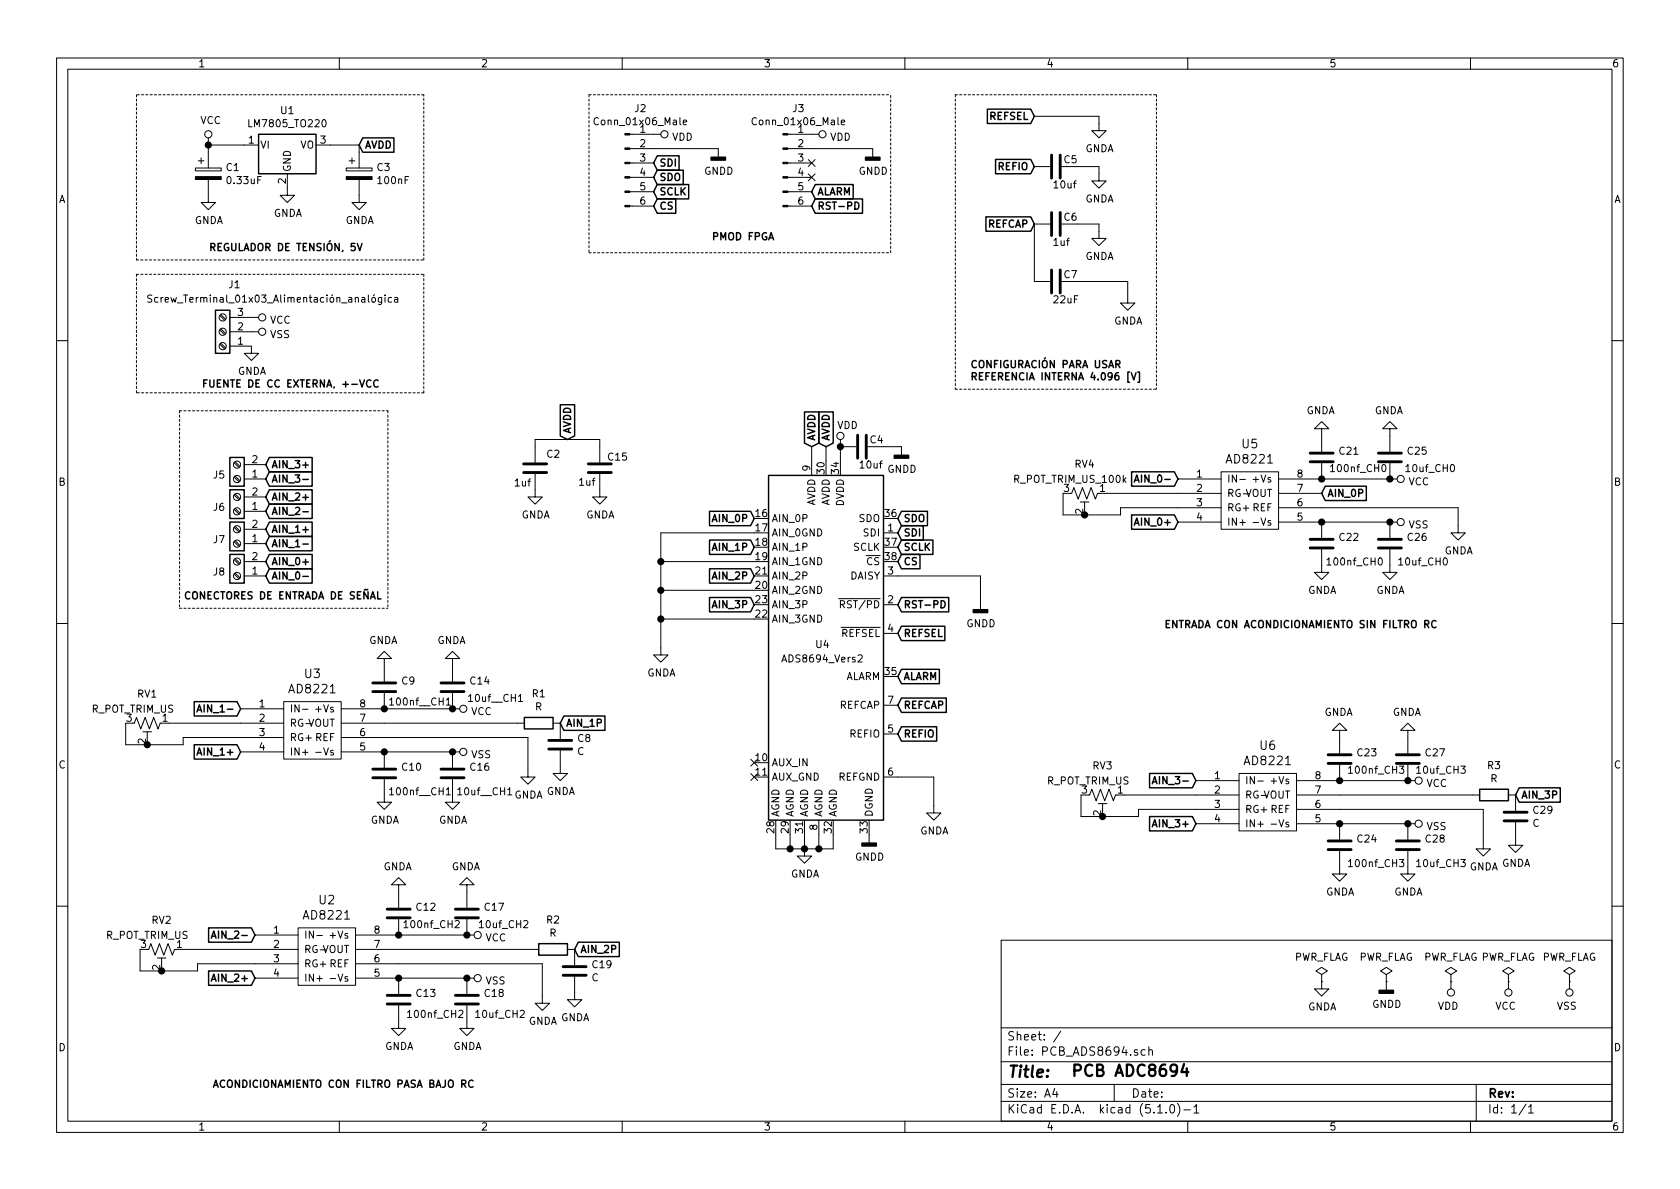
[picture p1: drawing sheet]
EESchema Schematic File Version 4
EELAYER 29 0
EELAYER END
$Descr A4 11693 8268
encoding utf-8
Sheet 1 1
Title ""
Date ""
Rev ""
Comp ""
Comment1 ""
Comment2 ""
Comment3 ""
Comment4 ""
$EndDescr
$Comp
L Regulator_Linear:LM7805_TO220 U1
U 1 1
P 2000 1000
F 0 "U1" H 2000 1242 50  0000 C CNN
F 1 "LM7805_TO220" H 2000 1151 50  0000 C CNN
F 2 "Package_TO_SOT_THT:TO-220-3_Vertical" H 2000 1225 50  0001 C CIN
F 3 "http://www.fairchildsemi.com/ds/LM/LM7805.pdf" H 2000 950 50  0001 C CNN
	1    2000 1000
	1    0    0    -1  
$EndComp
$Comp
L Device:CP C1
U 1 1
P 1450 1200
F 0 "C1" H 1568 1246 50  0000 L CNN
F 1 "0.33uF" H 1568 1155 50  0000 L CNN
F 2 "Capacitor_THT:CP_Radial_D5.0mm_P2.00mm" H 1488 1050 50  0001 C CNN
F 3 "~" H 1450 1200 50  0001 C CNN
	1    1450 1200
	1    0    0    -1  
$EndComp
$Comp
L Device:CP C3
U 1 1
P 2500 1200
F 0 "C3" H 2618 1246 50  0000 L CNN
F 1 "100nF" H 2618 1155 50  0000 L CNN
F 2 "Capacitor_THT:C_Disc_D5.0mm_W2.5mm_P5.00mm" H 2538 1050 50  0001 C CNN
F 3 "~" H 2500 1200 50  0001 C CNN
	1    2500 1200
	1    0    0    -1  
$EndComp
Wire Wire Line
	1700 1000 1450 1000
Wire Wire Line
	1450 1000 1450 1050
Wire Wire Line
	2300 1000 2500 1000
Wire Wire Line
	2500 1000 2500 1050
Text GLabel 6250 4400 2    50   Input ~ 10
REFSEL
Text GLabel 6250 4700 2    50   Input ~ 10
ALARM
Text GLabel 6250 4900 2    50   Input ~ 10
REFCAP
Text GLabel 6250 5100 2    50   Input ~ 10
REFIO
Text GLabel 6250 4200 2    50   Input ~ 10
RST-PD
Text GLabel 6250 3900 2    50   Input ~ 10
CS
Text GLabel 6250 3800 2    50   Input ~ 10
SCLK
Text GLabel 6250 3700 2    50   Input ~ 10
SDI
Text GLabel 6250 3600 2    50   Input ~ 10
SDO
Text GLabel 5250 3800 0    50   Input ~ 10
AIN_1P
Text GLabel 5250 4000 0    50   Input ~ 10
AIN_2P
Text GLabel 5250 4200 0    50   Input ~ 10
AIN_3P
Text GLabel 7200 800  0    50   Input ~ 10
REFSEL
Text GLabel 7200 1150 0    50   Input ~ 10
REFIO
Text GLabel 7200 1550 0    50   Input ~ 10
REFCAP
Wire Wire Line
	7200 1550 7200 1950
Text Notes 6750 2650 0    50   ~ 10
CONFIGURACIÓN PARA USAR\nREFERENCIA INTERNA 4.096 [V]\n
Text Notes 4950 1675 0    50   ~ 10
PMOD FPGA
Wire Notes Line
	950  1800 2950 1800
Wire Notes Line
	2950 1800 2950 650 
Wire Notes Line
	2950 650  950  650 
Text Notes 1450 1750 0    50   ~ 10
REGULADOR DE TENSIÓN, 5V\n
Text Notes 7450 7500 0    79   ~ 16
PCB ADC8694 
Wire Notes Line
	950  650  950  1800
Text Notes 1400 2700 0    50   ~ 10
FUENTE DE CC EXTERNA, +-VCC
Wire Notes Line
	6650 650  8050 650 
$Comp
L power:GNDA #PWR0101
U 1 1
P 6500 5600
F 0 "#PWR0101" H 6500 5350 50  0001 C CNN
F 1 "GNDA" H 6505 5427 50  0000 C CNN
F 2 "" H 6500 5600 50  0001 C CNN
F 3 "" H 6500 5600 50  0001 C CNN
	1    6500 5600
	1    0    0    -1  
$EndComp
Wire Wire Line
	6500 5600 6500 5400
Wire Wire Line
	6500 5400 6250 5400
$Comp
L power:GNDA #PWR0102
U 1 1
P 7850 2050
F 0 "#PWR0102" H 7850 1800 50  0001 C CNN
F 1 "GNDA" H 7855 1877 50  0000 C CNN
F 2 "" H 7850 2050 50  0001 C CNN
F 3 "" H 7850 2050 50  0001 C CNN
	1    7850 2050
	1    0    0    -1  
$EndComp
$Comp
L power:GNDA #PWR0103
U 1 1
P 7650 1600
F 0 "#PWR0103" H 7650 1350 50  0001 C CNN
F 1 "GNDA" H 7655 1427 50  0000 C CNN
F 2 "" H 7650 1600 50  0001 C CNN
F 3 "" H 7650 1600 50  0001 C CNN
	1    7650 1600
	1    0    0    -1  
$EndComp
$Comp
L power:GNDA #PWR0104
U 1 1
P 7650 1200
F 0 "#PWR0104" H 7650 950 50  0001 C CNN
F 1 "GNDA" H 7655 1027 50  0000 C CNN
F 2 "" H 7650 1200 50  0001 C CNN
F 3 "" H 7650 1200 50  0001 C CNN
	1    7650 1200
	1    0    0    -1  
$EndComp
Wire Wire Line
	7650 1200 7650 1150
Wire Wire Line
	7650 1150 7500 1150
Wire Wire Line
	7650 1600 7650 1550
Wire Wire Line
	7650 1550 7500 1550
$Comp
L power:GNDA #PWR0105
U 1 1
P 7650 850
F 0 "#PWR0105" H 7650 600 50  0001 C CNN
F 1 "GNDA" H 7655 677 50  0000 C CNN
F 2 "" H 7650 850 50  0001 C CNN
F 3 "" H 7650 850 50  0001 C CNN
	1    7650 850 
	1    0    0    -1  
$EndComp
Wire Wire Line
	7650 850  7650 800 
Wire Wire Line
	7200 800  7650 800 
$Comp
L power:GNDA #PWR0107
U 1 1
P 1750 2400
F 0 "#PWR0107" H 1750 2150 50  0001 C CNN
F 1 "GNDA" H 1755 2227 50  0000 C CNN
F 2 "" H 1750 2400 50  0001 C CNN
F 3 "" H 1750 2400 50  0001 C CNN
	1    1750 2400
	1    0    0    -1  
$EndComp
$Comp
L power:GNDA #PWR0108
U 1 1
P 1450 1350
F 0 "#PWR0108" H 1450 1100 50  0001 C CNN
F 1 "GNDA" H 1455 1177 50  0000 C CNN
F 2 "" H 1450 1350 50  0001 C CNN
F 3 "" H 1450 1350 50  0001 C CNN
	1    1450 1350
	1    0    0    -1  
$EndComp
$Comp
L power:GNDA #PWR0109
U 1 1
P 2000 1300
F 0 "#PWR0109" H 2000 1050 50  0001 C CNN
F 1 "GNDA" H 2005 1127 50  0000 C CNN
F 2 "" H 2000 1300 50  0001 C CNN
F 3 "" H 2000 1300 50  0001 C CNN
	1    2000 1300
	1    0    0    -1  
$EndComp
$Comp
L power:GNDA #PWR0110
U 1 1
P 2500 1350
F 0 "#PWR0110" H 2500 1100 50  0001 C CNN
F 1 "GNDA" H 2505 1177 50  0000 C CNN
F 2 "" H 2500 1350 50  0001 C CNN
F 3 "" H 2500 1350 50  0001 C CNN
	1    2500 1350
	1    0    0    -1  
$EndComp
$Comp
L power:GNDA #PWR0113
U 1 1
P 4600 4500
F 0 "#PWR0113" H 4600 4250 50  0001 C CNN
F 1 "GNDA" H 4605 4327 50  0000 C CNN
F 2 "" H 4600 4500 50  0001 C CNN
F 3 "" H 4600 4500 50  0001 C CNN
	1    4600 4500
	1    0    0    -1  
$EndComp
Wire Wire Line
	4600 4300 4600 4500
Wire Wire Line
	4600 4300 5250 4300
Wire Wire Line
	5250 4100 4600 4100
Wire Wire Line
	4600 4100 4600 4300
Connection ~ 4600 4300
Wire Wire Line
	4600 3900 4600 4100
Connection ~ 4600 4100
Wire Wire Line
	5250 3700 4600 3700
$Comp
L power:GNDD #PWR0119
U 1 1
P 6050 5800
F 0 "#PWR0119" H 6050 5550 50  0001 C CNN
F 1 "GNDD" H 6054 5645 50  0000 C CNN
F 2 "" H 6050 5800 50  0001 C CNN
F 3 "" H 6050 5800 50  0001 C CNN
	1    6050 5800
	1    0    0    -1  
$EndComp
Text GLabel 9200 3425 2    50   Input ~ 10
AIN_0P
Text GLabel 8200 3625 0    50   Input ~ 10
AIN_0+
Text GLabel 8200 3325 0    50   Input ~ 10
AIN_0-
$Comp
L Device:R_POT_TRIM_US RV4
U 1 1
P 7550 3425
F 0 "RV4" V 7345 3425 50  0000 C CNN
F 1 "R_POT_TRIM_US_100k" V 7450 3325 50  0000 C CNN
F 2 "Potentiometer_THT:Potentiometer_Bourns_3266Y_Vertical" H 7550 3425 50  0001 C CNN
F 3 "~" H 7550 3425 50  0001 C CNN
	1    7550 3425
	0    1    1    0   
$EndComp
Wire Wire Line
	7700 3425 8200 3425
Wire Wire Line
	7550 3575 7400 3575
Wire Wire Line
	7400 3575 7400 3425
Wire Wire Line
	7550 3575 7800 3575
Wire Wire Line
	7800 3575 7800 3525
Wire Wire Line
	7800 3525 8200 3525
Connection ~ 7550 3575
$Comp
L Amplifier_Instrumentation:AD8221 U3
U 1 1
P 2175 5075
F 0 "U3" H 2175 5472 60  0000 C CNN
F 1 "AD8221" H 2175 5366 60  0000 C CNN
F 2 "Package_SO:MSOP-8_3x3mm_P0.65mm" H 2175 5075 50  0001 C CNN
F 3 "" H 2175 5075 50  0001 C CNN
	1    2175 5075
	1    0    0    -1  
$EndComp
Connection ~ 7675 5675
Wire Wire Line
	7925 5625 8325 5625
Wire Wire Line
	7925 5675 7925 5625
Wire Wire Line
	7675 5675 7925 5675
Wire Wire Line
	7525 5675 7525 5525
Wire Wire Line
	7675 5675 7525 5675
Wire Wire Line
	7825 5525 8325 5525
$Comp
L Device:R_POT_TRIM_US RV3
U 1 1
P 7675 5525
F 0 "RV3" V 7470 5525 50  0000 C CNN
F 1 "R_POT_TRIM_US" V 7575 5425 50  0000 C CNN
F 2 "Potentiometer_THT:Potentiometer_Bourns_3266Y_Vertical" H 7675 5525 50  0001 C CNN
F 3 "~" H 7675 5525 50  0001 C CNN
	1    7675 5525
	0    1    1    0   
$EndComp
Text GLabel 8325 5425 0    50   Input ~ 10
AIN_3-
Text GLabel 8325 5725 0    50   Input ~ 10
AIN_3+
Connection ~ 1125 6750
Wire Wire Line
	1375 6700 1775 6700
Wire Wire Line
	1375 6750 1375 6700
Wire Wire Line
	1125 6750 1375 6750
Wire Wire Line
	975  6750 975  6600
Wire Wire Line
	1125 6750 975  6750
Wire Wire Line
	1275 6600 1775 6600
$Comp
L Device:R_POT_TRIM_US RV2
U 1 1
P 1125 6600
F 0 "RV2" V 920 6600 50  0000 C CNN
F 1 "R_POT_TRIM_US" V 1025 6500 50  0000 C CNN
F 2 "Potentiometer_THT:Potentiometer_Bourns_3266Y_Vertical" H 1125 6600 50  0001 C CNN
F 3 "~" H 1125 6600 50  0001 C CNN
	1    1125 6600
	0    1    1    0   
$EndComp
Text GLabel 1775 6500 0    50   Input ~ 10
AIN_2-
Text GLabel 1775 6800 0    50   Input ~ 10
AIN_2+
Connection ~ 1025 5175
Wire Wire Line
	1275 5125 1675 5125
Wire Wire Line
	1275 5175 1275 5125
Wire Wire Line
	1025 5175 1275 5175
Wire Wire Line
	875  5175 875  5025
Wire Wire Line
	1025 5175 875  5175
Wire Wire Line
	1175 5025 1675 5025
$Comp
L Device:R_POT_TRIM_US RV1
U 1 1
P 1025 5025
F 0 "RV1" V 820 5025 50  0000 C CNN
F 1 "R_POT_TRIM_US" V 925 4925 50  0000 C CNN
F 2 "Potentiometer_THT:Potentiometer_Bourns_3266Y_Vertical" H 1025 5025 50  0001 C CNN
F 3 "~" H 1025 5025 50  0001 C CNN
	1    1025 5025
	0    1    1    0   
$EndComp
Text GLabel 1675 4925 0    50   Input ~ 10
AIN_1-
Text GLabel 1675 5225 0    50   Input ~ 10
AIN_1+
$Comp
L power:GNDA #PWR0117
U 1 1
P 3675 5350
F 0 "#PWR0117" H 3675 5100 50  0001 C CNN
F 1 "GNDA" H 3680 5177 50  0000 C CNN
F 2 "" H 3675 5350 50  0001 C CNN
F 3 "" H 3675 5350 50  0001 C CNN
	1    3675 5350
	1    0    0    -1  
$EndComp
Text Notes 8100 4375 0    50   ~ 10
ENTRADA CON ACONDICIONAMIENTO SIN FILTRO RC\n
Text Notes 1275 4175 0    50   ~ 10
CONECTORES DE ENTRADA DE SEÑAL
$Comp
L power:PWR_FLAG #FLG0101
U 1 1
P 10100 6825
F 0 "#FLG0101" H 10100 6900 50  0001 C CNN
F 1 "PWR_FLAG" H 10100 6998 50  0000 C CNN
F 2 "" H 10100 6825 50  0001 C CNN
F 3 "~" H 10100 6825 50  0001 C CNN
	1    10100 6825
	1    0    0    -1  
$EndComp
$Comp
L power:PWR_FLAG #FLG0103
U 1 1
P 9650 6825
F 0 "#FLG0103" H 9650 6900 50  0001 C CNN
F 1 "PWR_FLAG" H 9650 6998 50  0000 C CNN
F 2 "" H 9650 6825 50  0001 C CNN
F 3 "~" H 9650 6825 50  0001 C CNN
	1    9650 6825
	1    0    0    -1  
$EndComp
$Comp
L power:PWR_FLAG #FLG0104
U 1 1
P 9200 6825
F 0 "#FLG0104" H 9200 6900 50  0001 C CNN
F 1 "PWR_FLAG" H 9200 6998 50  0000 C CNN
F 2 "" H 9200 6825 50  0001 C CNN
F 3 "~" H 9200 6825 50  0001 C CNN
	1    9200 6825
	1    0    0    -1  
$EndComp
$Comp
L power:GNDA #PWR0123
U 1 1
P 9200 6825
F 0 "#PWR0123" H 9200 6575 50  0001 C CNN
F 1 "GNDA" H 9205 6652 50  0000 C CNN
F 2 "" H 9200 6825 50  0001 C CNN
F 3 "" H 9200 6825 50  0001 C CNN
	1    9200 6825
	1    0    0    -1  
$EndComp
$Comp
L power:GNDD #PWR0124
U 1 1
P 9650 6825
F 0 "#PWR0124" H 9650 6575 50  0001 C CNN
F 1 "GNDD" H 9654 6670 50  0000 C CNN
F 2 "" H 9650 6825 50  0001 C CNN
F 3 "" H 9650 6825 50  0001 C CNN
	1    9650 6825
	1    0    0    -1  
$EndComp
$Comp
L power:VDD #PWR0125
U 1 1
P 10100 6825
F 0 "#PWR0125" H 10100 6675 50  0001 C CNN
F 1 "VDD" H 10118 6998 50  0000 C CNN
F 2 "" H 10100 6825 50  0001 C CNN
F 3 "" H 10100 6825 50  0001 C CNN
	1    10100 6825
	-1   0    0    1   
$EndComp
$Comp
L power:VDD #PWR09
U 1 1
P 5850 3100
F 0 "#PWR09" H 5850 2950 50  0001 C CNN
F 1 "VDD" H 5900 3250 50  0000 C CNN
F 2 "" H 5850 3100 50  0001 C CNN
F 3 "" H 5850 3100 50  0001 C CNN
	1    5850 3100
	1    0    0    -1  
$EndComp
Text GLabel 2500 1000 2    50   Input ~ 10
AVDD
Text GLabel 5650 3100 1    50   Input ~ 10
AVDD
$Comp
L power:VCC #PWR0121
U 1 1
P 1450 1000
F 0 "#PWR0121" H 1450 850 50  0001 C CNN
F 1 "VCC" H 1467 1173 50  0000 C CNN
F 2 "" H 1450 1000 50  0001 C CNN
F 3 "" H 1450 1000 50  0001 C CNN
	1    1450 1000
	1    0    0    -1  
$EndComp
Connection ~ 1450 1000
$Comp
L power:VCC #PWR0122
U 1 1
P 1750 2200
F 0 "#PWR0122" H 1750 2050 50  0001 C CNN
F 1 "VCC" V 1767 2328 50  0000 L CNN
F 2 "" H 1750 2200 50  0001 C CNN
F 3 "" H 1750 2200 50  0001 C CNN
	1    1750 2200
	0    1    1    0   
$EndComp
$Comp
L power:VSS #PWR0127
U 1 1
P 1750 2300
F 0 "#PWR0127" H 1750 2150 50  0001 C CNN
F 1 "VSS" V 1767 2428 50  0000 L CNN
F 2 "" H 1750 2300 50  0001 C CNN
F 3 "" H 1750 2300 50  0001 C CNN
	1    1750 2300
	0    1    1    0   
$EndComp
$Comp
L power:VSS #PWR0128
U 1 1
P 3150 5225
F 0 "#PWR0128" H 3150 5075 50  0001 C CNN
F 1 "VSS" V 3167 5353 50  0000 L CNN
F 2 "" H 3150 5225 50  0001 C CNN
F 3 "" H 3150 5225 50  0001 C CNN
	1    3150 5225
	0    1    1    0   
$EndComp
$Comp
L power:VCC #PWR0132
U 1 1
P 3150 4925
F 0 "#PWR0132" H 3150 4775 50  0001 C CNN
F 1 "VCC" V 3167 5053 50  0000 L CNN
F 2 "" H 3150 4925 50  0001 C CNN
F 3 "" H 3150 4925 50  0001 C CNN
	1    3150 4925
	0    1    1    0   
$EndComp
$Comp
L power:VCC #PWR0126
U 1 1
P 10500 6825
F 0 "#PWR0126" H 10500 6675 50  0001 C CNN
F 1 "VCC" H 10518 6998 50  0000 C CNN
F 2 "" H 10500 6825 50  0001 C CNN
F 3 "" H 10500 6825 50  0001 C CNN
	1    10500 6825
	-1   0    0    1   
$EndComp
$Comp
L power:PWR_FLAG #FLG0102
U 1 1
P 10500 6825
F 0 "#FLG0102" H 10500 6900 50  0001 C CNN
F 1 "PWR_FLAG" H 10500 6998 50  0000 C CNN
F 2 "" H 10500 6825 50  0001 C CNN
F 3 "~" H 10500 6825 50  0001 C CNN
	1    10500 6825
	1    0    0    -1  
$EndComp
$Comp
L power:PWR_FLAG #FLG0105
U 1 1
P 10925 6825
F 0 "#FLG0105" H 10925 6900 50  0001 C CNN
F 1 "PWR_FLAG" H 10925 6998 50  0000 C CNN
F 2 "" H 10925 6825 50  0001 C CNN
F 3 "~" H 10925 6825 50  0001 C CNN
	1    10925 6825
	1    0    0    -1  
$EndComp
$Comp
L power:VSS #PWR0136
U 1 1
P 10925 6825
F 0 "#PWR0136" H 10925 6675 50  0001 C CNN
F 1 "VSS" H 10943 6998 50  0000 C CNN
F 2 "" H 10925 6825 50  0001 C CNN
F 3 "" H 10925 6825 50  0001 C CNN
	1    10925 6825
	-1   0    0    1   
$EndComp
Wire Wire Line
	5250 3900 4600 3900
Connection ~ 4600 3900
Wire Wire Line
	4600 3700 4600 3900
Text GLabel 5250 3600 0    50   Input ~ 10
AIN_0P
$Comp
L Device:C C9
U 1 1
P 2675 4775
F 0 "C9" H 2790 4821 50  0000 L CNN
F 1 "100nf__CH1" H 2700 4675 50  0000 L CNN
F 2 "Capacitor_SMD:C_0603_1608Metric" H 2713 4625 50  0001 C CNN
F 3 "~" H 2675 4775 50  0001 C CNN
	1    2675 4775
	1    0    0    -1  
$EndComp
$Comp
L Device:C C10
U 1 1
P 2675 5375
F 0 "C10" H 2790 5421 50  0000 L CNN
F 1 "100nf__CH1" H 2700 5250 50  0000 L CNN
F 2 "Capacitor_SMD:C_0603_1608Metric" H 2713 5225 50  0001 C CNN
F 3 "~" H 2675 5375 50  0001 C CNN
	1    2675 5375
	1    0    0    -1  
$EndComp
$Comp
L power:GNDA #PWR04
U 1 1
P 3900 5325
F 0 "#PWR04" H 3900 5075 50  0001 C CNN
F 1 "GNDA" H 3905 5152 50  0000 C CNN
F 2 "" H 3900 5325 50  0001 C CNN
F 3 "" H 3900 5325 50  0001 C CNN
	1    3900 5325
	1    0    0    -1  
$EndComp
$Comp
L Device:C C8
U 1 1
P 3900 5175
F 0 "C8" H 4015 5221 50  0000 L CNN
F 1 "C" H 4015 5130 50  0000 L CNN
F 2 "Capacitor_THT:C_Disc_D5.0mm_W2.5mm_P5.00mm" H 3938 5025 50  0001 C CNN
F 3 "~" H 3900 5175 50  0001 C CNN
	1    3900 5175
	1    0    0    -1  
$EndComp
$Comp
L Device:R R1
U 1 1
P 3750 5025
F 0 "R1" V 3543 5025 50  0000 C CNN
F 1 "R" V 3634 5025 50  0000 C CNN
F 2 "Resistor_THT:R_Axial_DIN0207_L6.3mm_D2.5mm_P10.16mm_Horizontal" V 3680 5025 50  0001 C CNN
F 3 "~" H 3750 5025 50  0001 C CNN
	1    3750 5025
	0    1    1    0   
$EndComp
Text GLabel 3900 5025 2    50   Input ~ 10
AIN_1P
$Comp
L power:GNDA #PWR03
U 1 1
P 2675 5525
F 0 "#PWR03" H 2675 5275 50  0001 C CNN
F 1 "GNDA" H 2680 5352 50  0000 C CNN
F 2 "" H 2675 5525 50  0001 C CNN
F 3 "" H 2675 5525 50  0001 C CNN
	1    2675 5525
	1    0    0    -1  
$EndComp
$Comp
L power:GNDA #PWR02
U 1 1
P 2675 4625
F 0 "#PWR02" H 2675 4375 50  0001 C CNN
F 1 "GNDA" H 2680 4452 50  0000 C CNN
F 2 "" H 2675 4625 50  0001 C CNN
F 3 "" H 2675 4625 50  0001 C CNN
	1    2675 4625
	-1   0    0    1   
$EndComp
$Comp
L power:GNDA #PWR014
U 1 1
P 4175 3400
F 0 "#PWR014" H 4175 3150 50  0001 C CNN
F 1 "GNDA" H 4180 3227 50  0000 C CNN
F 2 "" H 4175 3400 50  0001 C CNN
F 3 "" H 4175 3400 50  0001 C CNN
	1    4175 3400
	1    0    0    -1  
$EndComp
$Comp
L Device:C C14
U 1 1
P 3150 4775
F 0 "C14" H 3265 4821 50  0000 L CNN
F 1 "10uf__CH1" H 3250 4700 50  0000 L CNN
F 2 "Capacitor_THT:CP_Radial_D5.0mm_P2.00mm" H 3188 4625 50  0001 C CNN
F 3 "~" H 3150 4775 50  0001 C CNN
	1    3150 4775
	1    0    0    -1  
$EndComp
$Comp
L power:GNDA #PWR08
U 1 1
P 3150 4625
F 0 "#PWR08" H 3150 4375 50  0001 C CNN
F 1 "GNDA" H 3155 4452 50  0000 C CNN
F 2 "" H 3150 4625 50  0001 C CNN
F 3 "" H 3150 4625 50  0001 C CNN
	1    3150 4625
	-1   0    0    1   
$EndComp
Wire Wire Line
	2675 4925 3150 4925
Connection ~ 2675 4925
Connection ~ 3150 4925
$Comp
L Device:C C16
U 1 1
P 3150 5375
F 0 "C16" H 3265 5421 50  0000 L CNN
F 1 "10uf__CH1" H 3175 5250 50  0000 L CNN
F 2 "Capacitor_THT:CP_Radial_D5.0mm_P2.00mm" H 3188 5225 50  0001 C CNN
F 3 "~" H 3150 5375 50  0001 C CNN
	1    3150 5375
	1    0    0    -1  
$EndComp
Wire Wire Line
	2675 5225 3150 5225
Connection ~ 2675 5225
Connection ~ 3150 5225
$Comp
L power:GNDA #PWR010
U 1 1
P 3150 5525
F 0 "#PWR010" H 3150 5275 50  0001 C CNN
F 1 "GNDA" H 3155 5352 50  0000 C CNN
F 2 "" H 3150 5525 50  0001 C CNN
F 3 "" H 3150 5525 50  0001 C CNN
	1    3150 5525
	1    0    0    -1  
$EndComp
Wire Wire Line
	3675 5125 3675 5350
Wire Wire Line
	2675 5125 3675 5125
Wire Wire Line
	2675 5025 3600 5025
$Comp
L Amplifier_Instrumentation:AD8221 U2
U 1 1
P 2275 6650
F 0 "U2" H 2275 7047 60  0000 C CNN
F 1 "AD8221" H 2275 6941 60  0000 C CNN
F 2 "Package_SO:MSOP-8_3x3mm_P0.65mm" H 2275 6650 50  0001 C CNN
F 3 "" H 2275 6650 50  0001 C CNN
	1    2275 6650
	1    0    0    -1  
$EndComp
$Comp
L power:GNDA #PWR016
U 1 1
P 3775 6925
F 0 "#PWR016" H 3775 6675 50  0001 C CNN
F 1 "GNDA" H 3780 6752 50  0000 C CNN
F 2 "" H 3775 6925 50  0001 C CNN
F 3 "" H 3775 6925 50  0001 C CNN
	1    3775 6925
	1    0    0    -1  
$EndComp
$Comp
L power:VSS #PWR013
U 1 1
P 3250 6800
F 0 "#PWR013" H 3250 6650 50  0001 C CNN
F 1 "VSS" V 3267 6928 50  0000 L CNN
F 2 "" H 3250 6800 50  0001 C CNN
F 3 "" H 3250 6800 50  0001 C CNN
	1    3250 6800
	0    1    1    0   
$EndComp
$Comp
L power:VCC #PWR012
U 1 1
P 3250 6500
F 0 "#PWR012" H 3250 6350 50  0001 C CNN
F 1 "VCC" V 3267 6628 50  0000 L CNN
F 2 "" H 3250 6500 50  0001 C CNN
F 3 "" H 3250 6500 50  0001 C CNN
	1    3250 6500
	0    1    1    0   
$EndComp
$Comp
L Device:C C12
U 1 1
P 2775 6350
F 0 "C12" H 2890 6396 50  0000 L CNN
F 1 "100nf_CH2" H 2800 6275 50  0000 L CNN
F 2 "Capacitor_SMD:C_0603_1608Metric" H 2813 6200 50  0001 C CNN
F 3 "~" H 2775 6350 50  0001 C CNN
	1    2775 6350
	1    0    0    -1  
$EndComp
$Comp
L Device:C C13
U 1 1
P 2775 6950
F 0 "C13" H 2890 6996 50  0000 L CNN
F 1 "100nf_CH2" H 2825 6850 50  0000 L CNN
F 2 "Capacitor_SMD:C_0603_1608Metric" H 2813 6800 50  0001 C CNN
F 3 "~" H 2775 6950 50  0001 C CNN
	1    2775 6950
	1    0    0    -1  
$EndComp
$Comp
L power:GNDA #PWR017
U 1 1
P 4000 6900
F 0 "#PWR017" H 4000 6650 50  0001 C CNN
F 1 "GNDA" H 4005 6727 50  0000 C CNN
F 2 "" H 4000 6900 50  0001 C CNN
F 3 "" H 4000 6900 50  0001 C CNN
	1    4000 6900
	1    0    0    -1  
$EndComp
$Comp
L Device:C C19
U 1 1
P 4000 6750
F 0 "C19" H 4115 6796 50  0000 L CNN
F 1 "C" H 4115 6705 50  0000 L CNN
F 2 "Capacitor_THT:C_Disc_D5.0mm_W2.5mm_P5.00mm" H 4038 6600 50  0001 C CNN
F 3 "~" H 4000 6750 50  0001 C CNN
	1    4000 6750
	1    0    0    -1  
$EndComp
$Comp
L Device:R R2
U 1 1
P 3850 6600
F 0 "R2" V 3643 6600 50  0000 C CNN
F 1 "R" V 3734 6600 50  0000 C CNN
F 2 "Resistor_THT:R_Axial_DIN0207_L6.3mm_D2.5mm_P10.16mm_Horizontal" V 3780 6600 50  0001 C CNN
F 3 "~" H 3850 6600 50  0001 C CNN
	1    3850 6600
	0    1    1    0   
$EndComp
Text GLabel 4000 6600 2    50   Input ~ 10
AIN_2P
$Comp
L power:GNDA #PWR06
U 1 1
P 2775 7100
F 0 "#PWR06" H 2775 6850 50  0001 C CNN
F 1 "GNDA" H 2780 6927 50  0000 C CNN
F 2 "" H 2775 7100 50  0001 C CNN
F 3 "" H 2775 7100 50  0001 C CNN
	1    2775 7100
	1    0    0    -1  
$EndComp
$Comp
L power:GNDA #PWR05
U 1 1
P 2775 6200
F 0 "#PWR05" H 2775 5950 50  0001 C CNN
F 1 "GNDA" H 2780 6027 50  0000 C CNN
F 2 "" H 2775 6200 50  0001 C CNN
F 3 "" H 2775 6200 50  0001 C CNN
	1    2775 6200
	-1   0    0    1   
$EndComp
$Comp
L Device:C C17
U 1 1
P 3250 6350
F 0 "C17" H 3365 6396 50  0000 L CNN
F 1 "10uf_CH2" H 3325 6275 50  0000 L CNN
F 2 "Capacitor_THT:CP_Radial_D5.0mm_P2.00mm" H 3288 6200 50  0001 C CNN
F 3 "~" H 3250 6350 50  0001 C CNN
	1    3250 6350
	1    0    0    -1  
$EndComp
$Comp
L power:GNDA #PWR011
U 1 1
P 3250 6200
F 0 "#PWR011" H 3250 5950 50  0001 C CNN
F 1 "GNDA" H 3255 6027 50  0000 C CNN
F 2 "" H 3250 6200 50  0001 C CNN
F 3 "" H 3250 6200 50  0001 C CNN
	1    3250 6200
	-1   0    0    1   
$EndComp
Wire Wire Line
	2775 6500 3250 6500
Connection ~ 2775 6500
Connection ~ 3250 6500
$Comp
L Device:C C18
U 1 1
P 3250 6950
F 0 "C18" H 3365 6996 50  0000 L CNN
F 1 "10uf_CH2" H 3300 6850 50  0000 L CNN
F 2 "Capacitor_THT:CP_Radial_D5.0mm_P2.00mm" H 3288 6800 50  0001 C CNN
F 3 "~" H 3250 6950 50  0001 C CNN
	1    3250 6950
	1    0    0    -1  
$EndComp
Wire Wire Line
	2775 6800 3250 6800
Connection ~ 2775 6800
Connection ~ 3250 6800
$Comp
L power:GNDA #PWR015
U 1 1
P 3250 7100
F 0 "#PWR015" H 3250 6850 50  0001 C CNN
F 1 "GNDA" H 3255 6927 50  0000 C CNN
F 2 "" H 3250 7100 50  0001 C CNN
F 3 "" H 3250 7100 50  0001 C CNN
	1    3250 7100
	1    0    0    -1  
$EndComp
Wire Wire Line
	3775 6700 3775 6925
Wire Wire Line
	2775 6700 3775 6700
Wire Wire Line
	2775 6600 3700 6600
$Comp
L Amplifier_Instrumentation:AD8221 U6
U 1 1
P 8825 5575
F 0 "U6" H 8825 5972 60  0000 C CNN
F 1 "AD8221" H 8825 5866 60  0000 C CNN
F 2 "Package_SO:MSOP-8_3x3mm_P0.65mm" H 8825 5575 50  0001 C CNN
F 3 "" H 8825 5575 50  0001 C CNN
	1    8825 5575
	1    0    0    -1  
$EndComp
$Comp
L power:GNDA #PWR032
U 1 1
P 10325 5850
F 0 "#PWR032" H 10325 5600 50  0001 C CNN
F 1 "GNDA" H 10330 5677 50  0000 C CNN
F 2 "" H 10325 5850 50  0001 C CNN
F 3 "" H 10325 5850 50  0001 C CNN
	1    10325 5850
	1    0    0    -1  
$EndComp
$Comp
L power:VSS #PWR029
U 1 1
P 9800 5725
F 0 "#PWR029" H 9800 5575 50  0001 C CNN
F 1 "VSS" V 9817 5853 50  0000 L CNN
F 2 "" H 9800 5725 50  0001 C CNN
F 3 "" H 9800 5725 50  0001 C CNN
	1    9800 5725
	0    1    1    0   
$EndComp
$Comp
L power:VCC #PWR028
U 1 1
P 9800 5425
F 0 "#PWR028" H 9800 5275 50  0001 C CNN
F 1 "VCC" V 9817 5553 50  0000 L CNN
F 2 "" H 9800 5425 50  0001 C CNN
F 3 "" H 9800 5425 50  0001 C CNN
	1    9800 5425
	0    1    1    0   
$EndComp
$Comp
L Device:C C23
U 1 1
P 9325 5275
F 0 "C23" H 9440 5321 50  0000 L CNN
F 1 "100nf_CH3" H 9375 5200 50  0000 L CNN
F 2 "Capacitor_SMD:C_0603_1608Metric" H 9363 5125 50  0001 C CNN
F 3 "~" H 9325 5275 50  0001 C CNN
	1    9325 5275
	1    0    0    -1  
$EndComp
$Comp
L Device:C C24
U 1 1
P 9325 5875
F 0 "C24" H 9440 5921 50  0000 L CNN
F 1 "100nf_CH3" H 9375 5750 50  0000 L CNN
F 2 "Capacitor_SMD:C_0603_1608Metric" H 9363 5725 50  0001 C CNN
F 3 "~" H 9325 5875 50  0001 C CNN
	1    9325 5875
	1    0    0    -1  
$EndComp
$Comp
L power:GNDA #PWR033
U 1 1
P 10550 5825
F 0 "#PWR033" H 10550 5575 50  0001 C CNN
F 1 "GNDA" H 10555 5652 50  0000 C CNN
F 2 "" H 10550 5825 50  0001 C CNN
F 3 "" H 10550 5825 50  0001 C CNN
	1    10550 5825
	1    0    0    -1  
$EndComp
$Comp
L Device:C C29
U 1 1
P 10550 5675
F 0 "C29" H 10665 5721 50  0000 L CNN
F 1 "C" H 10665 5630 50  0000 L CNN
F 2 "Capacitor_THT:C_Disc_D5.0mm_W2.5mm_P5.00mm" H 10588 5525 50  0001 C CNN
F 3 "~" H 10550 5675 50  0001 C CNN
	1    10550 5675
	1    0    0    -1  
$EndComp
$Comp
L Device:R R3
U 1 1
P 10400 5525
F 0 "R3" V 10193 5525 50  0000 C CNN
F 1 "R" V 10284 5525 50  0000 C CNN
F 2 "Resistor_THT:R_Axial_DIN0207_L6.3mm_D2.5mm_P10.16mm_Horizontal" V 10330 5525 50  0001 C CNN
F 3 "~" H 10400 5525 50  0001 C CNN
	1    10400 5525
	0    1    1    0   
$EndComp
Text GLabel 10550 5525 2    50   Input ~ 10
AIN_3P
$Comp
L power:GNDA #PWR022
U 1 1
P 9325 6025
F 0 "#PWR022" H 9325 5775 50  0001 C CNN
F 1 "GNDA" H 9330 5852 50  0000 C CNN
F 2 "" H 9325 6025 50  0001 C CNN
F 3 "" H 9325 6025 50  0001 C CNN
	1    9325 6025
	1    0    0    -1  
$EndComp
$Comp
L power:GNDA #PWR021
U 1 1
P 9325 5125
F 0 "#PWR021" H 9325 4875 50  0001 C CNN
F 1 "GNDA" H 9330 4952 50  0000 C CNN
F 2 "" H 9325 5125 50  0001 C CNN
F 3 "" H 9325 5125 50  0001 C CNN
	1    9325 5125
	-1   0    0    1   
$EndComp
$Comp
L Device:C C27
U 1 1
P 9800 5275
F 0 "C27" H 9915 5321 50  0000 L CNN
F 1 "10uf_CH3" H 9850 5200 50  0000 L CNN
F 2 "Capacitor_THT:CP_Radial_D5.0mm_P2.00mm" H 9838 5125 50  0001 C CNN
F 3 "~" H 9800 5275 50  0001 C CNN
	1    9800 5275
	1    0    0    -1  
$EndComp
$Comp
L power:GNDA #PWR027
U 1 1
P 9800 5125
F 0 "#PWR027" H 9800 4875 50  0001 C CNN
F 1 "GNDA" H 9805 4952 50  0000 C CNN
F 2 "" H 9800 5125 50  0001 C CNN
F 3 "" H 9800 5125 50  0001 C CNN
	1    9800 5125
	-1   0    0    1   
$EndComp
Wire Wire Line
	9325 5425 9800 5425
Connection ~ 9325 5425
Connection ~ 9800 5425
$Comp
L Device:C C28
U 1 1
P 9800 5875
F 0 "C28" H 9915 5921 50  0000 L CNN
F 1 "10uf_CH3" H 9850 5750 50  0000 L CNN
F 2 "Capacitor_THT:CP_Radial_D5.0mm_P2.00mm" H 9838 5725 50  0001 C CNN
F 3 "~" H 9800 5875 50  0001 C CNN
	1    9800 5875
	1    0    0    -1  
$EndComp
Wire Wire Line
	9325 5725 9800 5725
Connection ~ 9325 5725
Connection ~ 9800 5725
$Comp
L power:GNDA #PWR030
U 1 1
P 9800 6025
F 0 "#PWR030" H 9800 5775 50  0001 C CNN
F 1 "GNDA" H 9805 5852 50  0000 C CNN
F 2 "" H 9800 6025 50  0001 C CNN
F 3 "" H 9800 6025 50  0001 C CNN
	1    9800 6025
	1    0    0    -1  
$EndComp
Wire Wire Line
	10325 5625 10325 5850
Wire Wire Line
	9325 5625 10325 5625
Wire Wire Line
	9325 5525 10250 5525
$Comp
L Amplifier_Instrumentation:AD8221 U5
U 1 1
P 8700 3475
F 0 "U5" H 8700 3872 60  0000 C CNN
F 1 "AD8221" H 8700 3766 60  0000 C CNN
F 2 "Package_SO:MSOP-8_3x3mm_P0.65mm" H 8700 3475 50  0001 C CNN
F 3 "" H 8700 3475 50  0001 C CNN
	1    8700 3475
	1    0    0    -1  
$EndComp
$Comp
L power:VCC #PWR024
U 1 1
P 9675 3325
F 0 "#PWR024" H 9675 3175 50  0001 C CNN
F 1 "VCC" V 9692 3453 50  0000 L CNN
F 2 "" H 9675 3325 50  0001 C CNN
F 3 "" H 9675 3325 50  0001 C CNN
	1    9675 3325
	0    1    1    0   
$EndComp
$Comp
L Device:C C21
U 1 1
P 9200 3175
F 0 "C21" H 9315 3221 50  0000 L CNN
F 1 "100nf_CH0" H 9250 3100 50  0000 L CNN
F 2 "Capacitor_SMD:C_0603_1608Metric" H 9238 3025 50  0001 C CNN
F 3 "~" H 9200 3175 50  0001 C CNN
	1    9200 3175
	1    0    0    -1  
$EndComp
$Comp
L power:GNDA #PWR019
U 1 1
P 9200 3025
F 0 "#PWR019" H 9200 2775 50  0001 C CNN
F 1 "GNDA" H 9205 2852 50  0000 C CNN
F 2 "" H 9200 3025 50  0001 C CNN
F 3 "" H 9200 3025 50  0001 C CNN
	1    9200 3025
	-1   0    0    1   
$EndComp
$Comp
L Device:C C25
U 1 1
P 9675 3175
F 0 "C25" H 9790 3221 50  0000 L CNN
F 1 "10uf_CH0" H 9775 3100 50  0000 L CNN
F 2 "Capacitor_THT:CP_Radial_D5.0mm_P2.00mm" H 9713 3025 50  0001 C CNN
F 3 "~" H 9675 3175 50  0001 C CNN
	1    9675 3175
	1    0    0    -1  
$EndComp
$Comp
L power:GNDA #PWR023
U 1 1
P 9675 3025
F 0 "#PWR023" H 9675 2775 50  0001 C CNN
F 1 "GNDA" H 9680 2852 50  0000 C CNN
F 2 "" H 9675 3025 50  0001 C CNN
F 3 "" H 9675 3025 50  0001 C CNN
	1    9675 3025
	-1   0    0    1   
$EndComp
Wire Wire Line
	9200 3325 9675 3325
Connection ~ 9200 3325
Connection ~ 9675 3325
$Comp
L power:VSS #PWR025
U 1 1
P 9675 3625
F 0 "#PWR025" H 9675 3475 50  0001 C CNN
F 1 "VSS" V 9692 3753 50  0000 L CNN
F 2 "" H 9675 3625 50  0001 C CNN
F 3 "" H 9675 3625 50  0001 C CNN
	1    9675 3625
	0    1    1    0   
$EndComp
$Comp
L Device:C C22
U 1 1
P 9200 3775
F 0 "C22" H 9315 3821 50  0000 L CNN
F 1 "100nf_CH0" H 9225 3650 50  0000 L CNN
F 2 "Capacitor_SMD:C_0603_1608Metric" H 9238 3625 50  0001 C CNN
F 3 "~" H 9200 3775 50  0001 C CNN
	1    9200 3775
	1    0    0    -1  
$EndComp
$Comp
L power:GNDA #PWR020
U 1 1
P 9200 3925
F 0 "#PWR020" H 9200 3675 50  0001 C CNN
F 1 "GNDA" H 9205 3752 50  0000 C CNN
F 2 "" H 9200 3925 50  0001 C CNN
F 3 "" H 9200 3925 50  0001 C CNN
	1    9200 3925
	1    0    0    -1  
$EndComp
$Comp
L Device:C C26
U 1 1
P 9675 3775
F 0 "C26" H 9790 3821 50  0000 L CNN
F 1 "10uf_CH0" H 9725 3650 50  0000 L CNN
F 2 "Capacitor_THT:CP_Radial_D5.0mm_P2.00mm" H 9713 3625 50  0001 C CNN
F 3 "~" H 9675 3775 50  0001 C CNN
	1    9675 3775
	1    0    0    -1  
$EndComp
Wire Wire Line
	9200 3625 9675 3625
Connection ~ 9675 3625
$Comp
L power:GNDA #PWR026
U 1 1
P 9675 3925
F 0 "#PWR026" H 9675 3675 50  0001 C CNN
F 1 "GNDA" H 9680 3752 50  0000 C CNN
F 2 "" H 9675 3925 50  0001 C CNN
F 3 "" H 9675 3925 50  0001 C CNN
	1    9675 3925
	1    0    0    -1  
$EndComp
Connection ~ 9200 3625
$Comp
L power:GNDA #PWR031
U 1 1
P 10150 3650
F 0 "#PWR031" H 10150 3400 50  0001 C CNN
F 1 "GNDA" H 10155 3477 50  0000 C CNN
F 2 "" H 10150 3650 50  0001 C CNN
F 3 "" H 10150 3650 50  0001 C CNN
	1    10150 3650
	1    0    0    -1  
$EndComp
Wire Wire Line
	10150 3525 10150 3650
Wire Wire Line
	9200 3525 10150 3525
Wire Wire Line
	5650 3100 5650 3200
$Comp
L Device:C C4
U 1 1
P 6000 3100
F 0 "C4" V 5950 3150 50  0000 L CNN
F 1 "10uf" V 6125 3075 50  0000 L CNN
F 2 "Capacitor_THT:CP_Radial_D5.0mm_P2.00mm" H 6038 2950 50  0001 C CNN
F 3 "~" H 6000 3100 50  0001 C CNN
	1    6000 3100
	0    1    1    0   
$EndComp
Wire Wire Line
	5850 3100 5850 3200
Connection ~ 5850 3100
$Comp
L power:GNDD #PWR035
U 1 1
P 6275 3100
F 0 "#PWR035" H 6275 2850 50  0001 C CNN
F 1 "GNDD" H 6279 2945 50  0000 C CNN
F 2 "" H 6275 3100 50  0001 C CNN
F 3 "" H 6275 3100 50  0001 C CNN
	1    6275 3100
	1    0    0    -1  
$EndComp
Wire Wire Line
	6150 3100 6275 3100
$Comp
L Device:C C2
U 1 1
P 3725 3250
F 0 "C2" H 3800 3350 50  0000 L CNN
F 1 "1uf" H 3575 3150 50  0000 L CNN
F 2 "Capacitor_SMD:C_0603_1608Metric" H 3763 3100 50  0001 C CNN
F 3 "~" H 3725 3250 50  0001 C CNN
	1    3725 3250
	1    0    0    -1  
$EndComp
$Comp
L power:GNDA #PWR018
U 1 1
P 3725 3400
F 0 "#PWR018" H 3725 3150 50  0001 C CNN
F 1 "GNDA" H 3730 3227 50  0000 C CNN
F 2 "" H 3725 3400 50  0001 C CNN
F 3 "" H 3725 3400 50  0001 C CNN
	1    3725 3400
	1    0    0    -1  
$EndComp
Text GLabel 5750 3100 1    50   Input ~ 10
AVDD
$Comp
L power:GNDA #PWR034
U 1 1
P 5600 5900
F 0 "#PWR034" H 5600 5650 50  0001 C CNN
F 1 "GNDA" H 5605 5727 50  0000 C CNN
F 2 "" H 5600 5900 50  0001 C CNN
F 3 "" H 5600 5900 50  0001 C CNN
	1    5600 5900
	1    0    0    -1  
$EndComp
$Comp
L Device:C C7
U 1 1
P 7350 1950
F 0 "C7" V 7300 2000 50  0000 L CNN
F 1 "22uF" V 7475 1925 50  0000 L CNN
F 2 "Capacitor_THT:CP_Radial_D5.0mm_P2.00mm" H 7388 1800 50  0001 C CNN
F 3 "~" H 7350 1950 50  0001 C CNN
	1    7350 1950
	0    1    1    0   
$EndComp
$Comp
L Device:C C6
U 1 1
P 7350 1550
F 0 "C6" V 7300 1600 50  0000 L CNN
F 1 "1uf" V 7475 1525 50  0000 L CNN
F 2 "Capacitor_SMD:C_0603_1608Metric" H 7388 1400 50  0001 C CNN
F 3 "~" H 7350 1550 50  0001 C CNN
	1    7350 1550
	0    1    1    0   
$EndComp
$Comp
L Device:C C5
U 1 1
P 7350 1150
F 0 "C5" V 7300 1200 50  0000 L CNN
F 1 "10uf" V 7475 1125 50  0000 L CNN
F 2 "Capacitor_THT:CP_Radial_D5.0mm_P2.00mm" H 7388 1000 50  0001 C CNN
F 3 "~" H 7350 1150 50  0001 C CNN
	1    7350 1150
	0    1    1    0   
$EndComp
Wire Wire Line
	5750 3100 5750 3200
$Comp
L Device:C C15
U 1 1
P 4175 3250
F 0 "C15" H 3975 3175 50  0000 L CNN
F 1 "1uf" H 4200 3350 50  0000 L CNN
F 2 "Capacitor_SMD:C_0603_1608Metric" H 4213 3100 50  0001 C CNN
F 3 "~" H 4175 3250 50  0001 C CNN
	1    4175 3250
	-1   0    0    1   
$EndComp
Text GLabel 3950 3050 1    50   Input ~ 10
AVDD
Wire Wire Line
	4175 3050 4175 3100
Wire Wire Line
	3725 3050 3725 3100
Wire Wire Line
	3725 3050 4175 3050
Wire Wire Line
	7850 1950 7850 2050
Wire Notes Line
	6650 2700 8050 2700
Wire Notes Line
	6650 650  6650 2700
Wire Notes Line
	8050 650  8050 2700
Wire Wire Line
	7500 1950 7850 1950
$Comp
L Connector:Screw_Terminal_01x02 J5
U 1 1
P 1650 3325
F 0 "J5" H 1775 3300 50  0000 C CNN
F 1 "Screw_Terminal_01x02_CH3" H 1568 3091 50  0001 C CNN
F 2 "TerminalBlock:TerminalBlock_Altech_AK300-2_P5.00mm" H 1650 3325 50  0001 C CNN
F 3 "~" H 1650 3325 50  0001 C CNN
	1    1650 3325
	-1   0    0    1   
$EndComp
$Comp
L Connector:Screw_Terminal_01x02 J6
U 1 1
P 1650 3550
F 0 "J6" H 1775 3525 50  0000 C CNN
F 1 "Screw_Terminal_01x02_CH2" H 1568 3316 50  0001 C CNN
F 2 "TerminalBlock:TerminalBlock_Altech_AK300-2_P5.00mm" H 1650 3550 50  0001 C CNN
F 3 "~" H 1650 3550 50  0001 C CNN
	1    1650 3550
	-1   0    0    1   
$EndComp
$Comp
L Connector:Screw_Terminal_01x02 J7
U 1 1
P 1650 3775
F 0 "J7" H 1775 3750 50  0000 C CNN
F 1 "Screw_Terminal_01x02_CH1" H 1568 3541 50  0001 C CNN
F 2 "TerminalBlock:TerminalBlock_Altech_AK300-2_P5.00mm" H 1650 3775 50  0001 C CNN
F 3 "~" H 1650 3775 50  0001 C CNN
	1    1650 3775
	-1   0    0    1   
$EndComp
$Comp
L Connector:Screw_Terminal_01x02 J8
U 1 1
P 1650 4000
F 0 "J8" H 1775 3975 50  0000 C CNN
F 1 "Screw_Terminal_01x02_CH0" H 1568 3766 50  0001 C CNN
F 2 "TerminalBlock:TerminalBlock_Altech_AK300-2_P5.00mm" H 1650 4000 50  0001 C CNN
F 3 "~" H 1650 4000 50  0001 C CNN
	1    1650 4000
	-1   0    0    1   
$EndComp
$Comp
L Connector:Screw_Terminal_01x03 J1
U 1 1
P 1550 2300
F 0 "J1" H 1468 1975 50  0000 C CNN
F 1 "Screw_Terminal_01x03_Alimentación_analógica" H 1200 2075 50  0000 C CNN
F 2 "TerminalBlock:TerminalBlock_Altech_AK300-3_P5.00mm" H 1550 2300 50  0001 C CNN
F 3 "~" H 1550 2300 50  0001 C CNN
	1    1550 2300
	-1   0    0    1   
$EndComp
Wire Notes Line
	950  1900 2950 1900
Wire Notes Line
	2950 1900 2950 2725
Wire Notes Line
	2950 2725 950  2725
Wire Notes Line
	950  1900 950  2725
Wire Notes Line
	1250 2850 1250 4225
Text GLabel 1850 3225 2    50   Input ~ 10
AIN_3+
Text GLabel 1850 3325 2    50   Input ~ 10
AIN_3-
Text GLabel 1850 3450 2    50   Input ~ 10
AIN_2+
Text GLabel 1850 3550 2    50   Input ~ 10
AIN_2-
Text GLabel 1850 3675 2    50   Input ~ 10
AIN_1+
Text GLabel 1850 3775 2    50   Input ~ 10
AIN_1-
Text GLabel 1850 3900 2    50   Input ~ 10
AIN_0+
Text GLabel 1850 4000 2    50   Input ~ 10
AIN_0-
Text Notes 1475 7575 0    50   ~ 10
ACONDICIONAMIENTO CON FILTRO PASA BAJO RC
Wire Notes Line
	1250 2850 2700 2850
Wire Notes Line
	2700 2850 2700 4225
Wire Notes Line
	1250 4225 2700 4225
NoConn ~ 5250 5400
NoConn ~ 5250 5300
$Comp
L power:GNDD #PWR0106
U 1 1
P 6825 4175
F 0 "#PWR0106" H 6825 3925 50  0001 C CNN
F 1 "GNDD" H 6829 4020 50  0000 C CNN
F 2 "" H 6825 4175 50  0001 C CNN
F 3 "" H 6825 4175 50  0001 C CNN
	1    6825 4175
	1    0    0    -1  
$EndComp
Wire Wire Line
	6825 4175 6825 4000
Wire Wire Line
	6825 4000 6250 4000
$Comp
L ads8694_vers2:ADS8694_Vers2 U4
U 1 1
P 5750 4500
F 0 "U4" H 5725 4525 50  0000 C CNN
F 1 "ADS8694_Vers2" H 5725 4425 50  0000 C CNN
F 2 "Package_SO:TSSOP-38_4.4x9.7mm_P0.5mm" H 5750 4500 50  0001 C CNN
F 3 "http://www.ti.com/lit/ds/symlink/ads8694.pdf" H 6700 5800 50  0001 C CNN
	1    5750 4500
	1    0    0    -1  
$EndComp
Wire Wire Line
	5400 5800 5400 5900
Wire Wire Line
	5400 5900 5500 5900
Wire Wire Line
	5500 5800 5500 5900
Connection ~ 5500 5900
Wire Wire Line
	5500 5900 5600 5900
Wire Wire Line
	5600 5800 5600 5900
Connection ~ 5600 5900
Wire Wire Line
	5700 5800 5700 5900
Wire Wire Line
	5800 5800 5800 5900
Wire Wire Line
	5800 5900 5700 5900
Wire Notes Line
	4100 650  4100 1750
Wire Notes Line
	6200 1750 6200 650 
Wire Wire Line
	5600 5900 5700 5900
Connection ~ 5700 5900
$Comp
L Connector:Conn_01x06_Male J2
U 1 1
P 4350 1125
F 0 "J2" H 4458 1506 50  0000 C CNN
F 1 "Conn_01x06_Male" H 4458 1415 50  0000 C CNN
F 2 "Connector_PinHeader_2.54mm:PinHeader_1x06_P2.54mm_Vertical" H 4350 1125 50  0001 C CNN
F 3 "~" H 4350 1125 50  0001 C CNN
	1    4350 1125
	1    0    0    -1  
$EndComp
$Comp
L Connector:Conn_01x06_Male J3
U 1 1
P 5450 1125
F 0 "J3" H 5558 1506 50  0000 C CNN
F 1 "Conn_01x06_Male" H 5558 1415 50  0000 C CNN
F 2 "Connector_PinHeader_2.54mm:PinHeader_1x06_P2.54mm_Vertical" H 5450 1125 50  0001 C CNN
F 3 "~" H 5450 1125 50  0001 C CNN
	1    5450 1125
	1    0    0    -1  
$EndComp
$Comp
L power:VDD #PWR01
U 1 1
P 4550 925
F 0 "#PWR01" H 4550 775 50  0001 C CNN
F 1 "VDD" V 4568 1052 50  0000 L CNN
F 2 "" H 4550 925 50  0001 C CNN
F 3 "" H 4550 925 50  0001 C CNN
	1    4550 925 
	0    1    1    0   
$EndComp
$Comp
L power:VDD #PWR036
U 1 1
P 5650 925
F 0 "#PWR036" H 5650 775 50  0001 C CNN
F 1 "VDD" V 5668 1052 50  0000 L CNN
F 2 "" H 5650 925 50  0001 C CNN
F 3 "" H 5650 925 50  0001 C CNN
	1    5650 925 
	0    1    1    0   
$EndComp
$Comp
L power:GNDD #PWR07
U 1 1
P 5000 1025
F 0 "#PWR07" H 5000 775 50  0001 C CNN
F 1 "GNDD" H 5004 870 50  0000 C CNN
F 2 "" H 5000 1025 50  0001 C CNN
F 3 "" H 5000 1025 50  0001 C CNN
	1    5000 1025
	1    0    0    -1  
$EndComp
$Comp
L power:GNDD #PWR037
U 1 1
P 6075 1025
F 0 "#PWR037" H 6075 775 50  0001 C CNN
F 1 "GNDD" H 6079 870 50  0000 C CNN
F 2 "" H 6075 1025 50  0001 C CNN
F 3 "" H 6075 1025 50  0001 C CNN
	1    6075 1025
	1    0    0    -1  
$EndComp
Wire Wire Line
	6075 1025 5650 1025
Text GLabel 5650 1325 2    50   Input ~ 10
ALARM
Wire Wire Line
	4550 1025 5000 1025
NoConn ~ 5650 1125
Text GLabel 4550 1225 2    50   Input ~ 10
SDO
NoConn ~ 5650 1225
Text GLabel 4550 1325 2    50   Input ~ 10
SCLK
Text GLabel 4550 1125 2    50   Input ~ 10
SDI
Text GLabel 4550 1425 2    50   Input ~ 10
CS
Text GLabel 5650 1425 2    50   Input ~ 10
RST-PD
Wire Notes Line
	4100 1750 6200 1750
Wire Notes Line
	4100 650  6200 650 
$EndSCHEMATC
